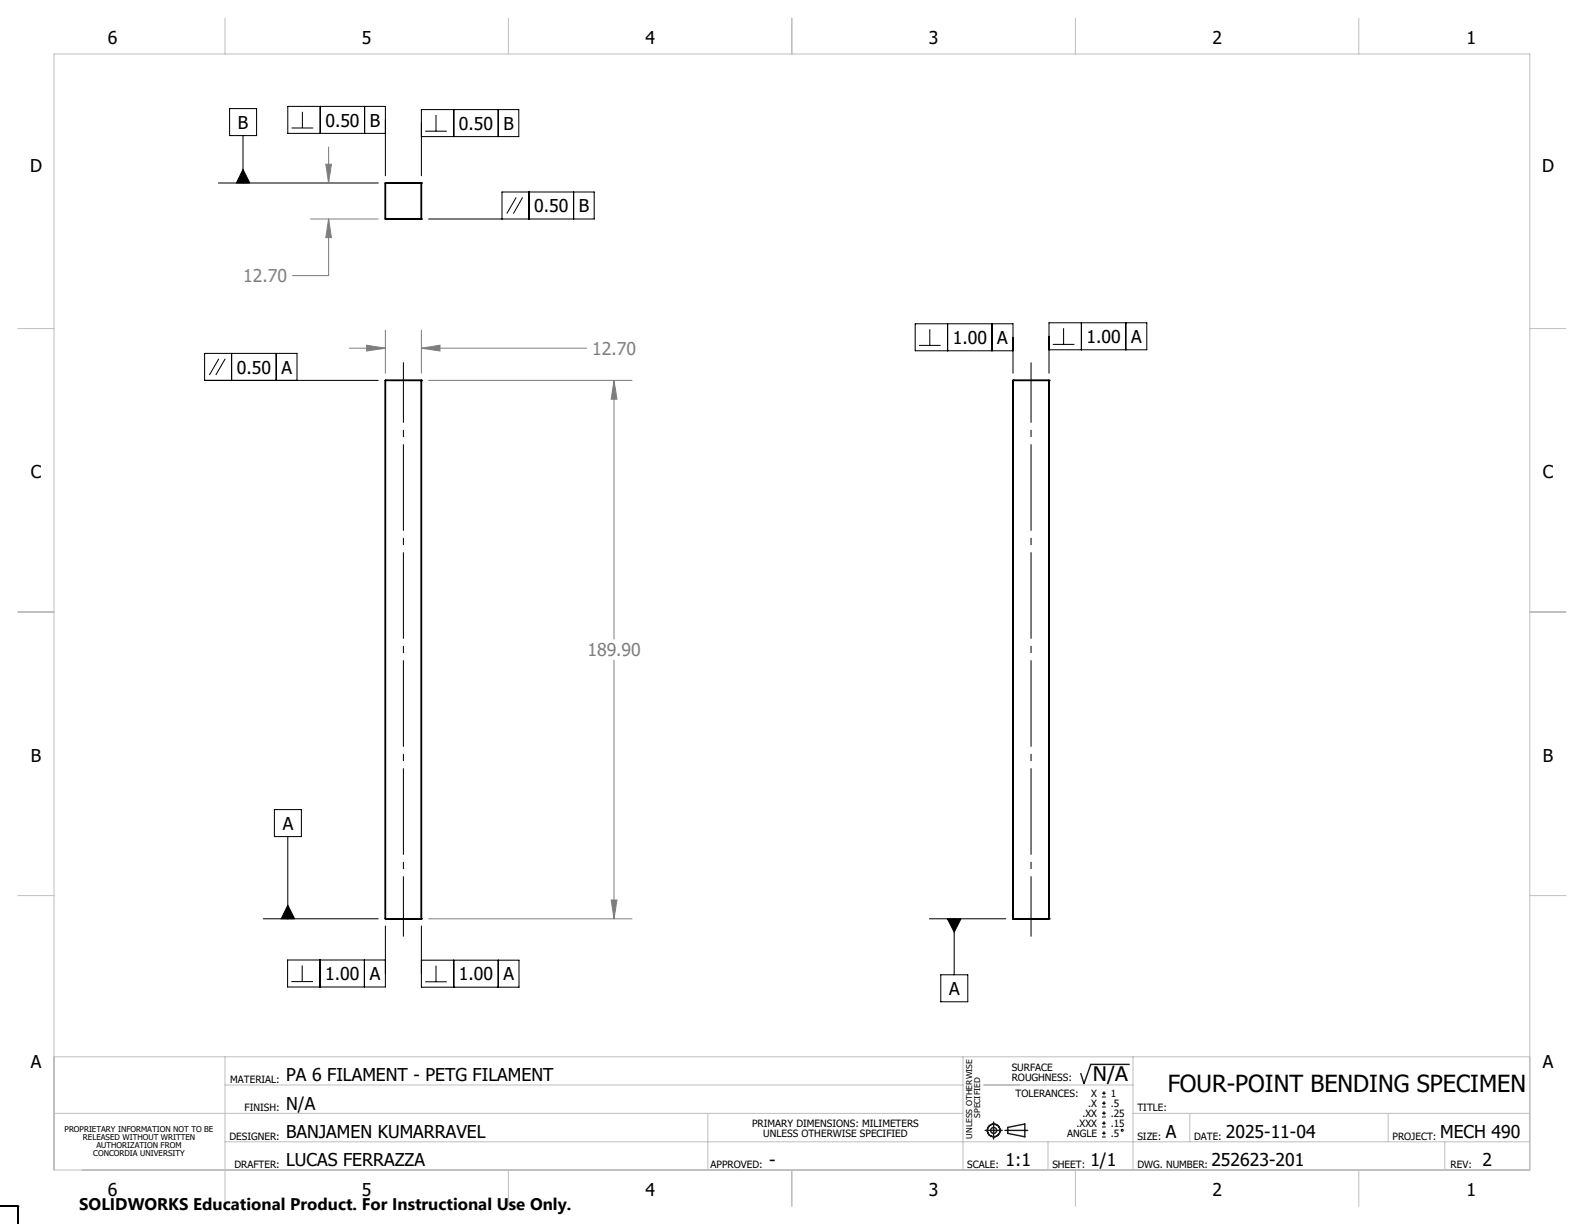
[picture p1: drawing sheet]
<svg xmlns="http://www.w3.org/2000/svg" width="279mm" height="216mm" viewBox="0 0 279 216" stroke-linecap="round" stroke-linejoin="round" font-family="sans-serif">
<g fill="none" stroke="#000" stroke-width=".25">
<path d="M68 32.3h.1M68 38.6h.1M68 32.3v6.3M68 38.6h6.3M68 32.3h6.3M74.3 32.3h.1M74.3 38.6h.1M74.3 32.3v6.3M68 67.1h.1M68 67.1v95M68 67.1h6.3M74.3 67.1h.1"/>
<path d="M74.3 67.1v95M178.7 67.1h.1M178.7 67.1h6.3M178.7 67.1v95M185 67.1h.1M185 67.1v95M68 162.1h.1M68 162.1h6.3M74.3 162.1h.1M178.7 162.1h.1M178.7 162.1h6.3M185 162.1h.1"/>
<path d="M0 212.8h3.1M3.1 212.8h.1M3.1 212.8v3.1"/>
</g>
<g fill="none" stroke="#000" stroke-width=".18">
<path d="M40.5 19.2h4.8v4.7h-4.8zM53.3 19.7v2.9M56.5 18.8v4.7M64.3 18.8v4.7M80 19.3v4.8M87.9 19.3v4.8M38.5 32.3h28.2M42.9 29.9l1.2 2.4h-2.4zM42.9 23.9v8.4M51.4 22.6h3.8M68 23.5h-17.2v-4.7h17.2v12.2M74.3 24.1h17.2v-4.8h-17.2v11.7"/>
<path d="M75 23.1h3.8M75.6 38.6h29.2v-4.7h-16.3v4.7M76.9 20.3v2.8M91.1 34.8l-1.7 2.9M92.2 34.8l-1.6 2.9M93.3 33.9v4.7M101.2 33.9v4.7M164 58.1v2.8M167.1 57.1v4.8M175 57.1v4.8M187.6 57.9v2.8M190.7 56.9v4.8"/>
<path d="M198.6 56.9v4.8M38.6 63.3l-1.7 2.8M39.7 63.3l-1.6 2.8M40.9 62.3v4.8M48.7 62.3v4.8M52.4 67.1v-4.8h-16.3v4.8h30.6M162.1 60.9h3.8M178.7 61.9h-17.3v-4.8h17.3v8.7M185 61.7h17.3v-4.8h-17.3v8.9M185.7 60.7h3.8M48.4 142.8h4.8v4.8h-4.8zM50.8 159.7l1.2 2.4h-2.4z"/>
<path d="M50.8 147.6v14.5M46.4 162.1h20.3M51.4 173.1h3.8M53.3 170.3v2.8M56.4 169.3v4.8M64.3 169.3v4.8M68 163.3v10.8h-17.3v-4.8h17.3M74.3 163.3v10.8h17.2v-4.7h-17.2M75 173.2h3.8M76.9 170.3v2.9M80 169.4v4.7M87.9 169.4v4.7"/>
<path d="M163.9 162.1h13.5M165.9 171.9h4.8v4.8h-4.8zM167.1 162.1h2.4l-1.2 2.3zM168.3 162.1v9.8M194.4 193.5h.7M194.4 192.8h.7M194.4 195.3h.7M194.4 194.6h.7M194.4 197h.7M194.4 196.4h.7M194.4 198.8h.7M194.4 198.1h.7"/>
<path d="M194.4 199.9h.7M194.7 192.5v.7M194.7 194.2v.7M194.7 196v.7M194.7 197.8v.7M194.7 199.5v.7M194.4 200.6h.7"/>
<circle cx="197.9" cy="199.4" r=".17"/>
</g>
<g fill="none" stroke="#808080" stroke-width=".18">
<path d="M54.8 32.3h11.9M54.8 38.6h11.9M57.5 29h1l-.5 3.3zM58 38.6l.5 3.3h-1zM58 38.6v10h-6.4M58 25.9v6.4M68 58.2v7.6M74.3 58.2v7.6M61.6 61.4h6.4M64.7 60.9l3.3 .5-3.3 .5zM74.3 61.4l3.3-.5v1zM74.3 61.4h29.2"/>
<path d="M75.6 67.1h35.9M108.3 67.1l.5 3.3h-1zM108.3 67.1v45.6M108.3 116.5v45.6M107.8 158.8h1l-.5 3.3zM75.6 162.1h35.9"/>
</g>
<g fill="none" stroke="#191924" stroke-width=".25">
<path d="M173.8 199.4h3M175.3 197.9v3M177.3 199.4h4M177.8 198.9l3-.6v2.2l-3-.6zM199.2 187.7h-6.8l-1.2 3.4-.6-1.7"/>
<circle cx="175.3" cy="199.4" r="1.11"/>
<circle cx="175.3" cy="199.4" r=".52"/>
</g>
<path d="M71.2 63.9v101.3M181.9 63.9v101.3" fill="none" stroke="#000" stroke-width=".18" stroke-dasharray="15.2 1.3 1.3 1.3" stroke-dashoffset="4.6" stroke-linecap="butt"/>
<g fill="none" stroke="#c0c0c0" stroke-width=".18">
<path d="M9.5 9.5h260.3v196.9h-260.3zM39.7 3.2v6.3M89.7 3.2v6.3M139.7 3.2v6.4M189.7 3.2v6.3M239.7 3.2v6.3M3.1 58h6.4M269.8 58h6.4M3.1 107.9h6.4M269.8 107.9h6.4M3.1 158h6.4M269.8 158h6.4"/>
<path d="M9.5 186.4h260.3M9.5 196.4h160.4M39.7 186.4v26.4M39.7 191.4h130.2M124.8 196.4v10M169.9 186.4v20M173.5 191.4h26.3M199.8 196.4h70M199.8 186.4v20M209.9 196.4v5M244.9 196.4v5M39.7 201.4h230.1"/>
<path d="M89.7 206.4v6.4M139.7 206.4v6.4M184.9 201.4v5M189.7 206.4v6.4M239.7 206.4v6.4M254.8 201.4v5"/>
</g>
<path d="M50.8 159.7l1.2 2.4h-2.4zM167.1 162.1l1.2 2.3 1.2-2.3zM42.9 29.9l1.2 2.4h-2.4z" fill="#000"/>
<path d="M108.3 67.1l.5 3.3h-1zM107.8 158.8h1l-.5 3.3zM64.7 60.9l3.3 .5-3.3 .5zM74.3 61.4l3.3-.5v1zM57.5 29h1l-.5 3.3zM58 38.6l.5 3.3h-1z" fill="#808080"/>
<text font-size="4.2" x="206" y="192.6">FOUR-POINT BENDING SPECIMEN</text>
<text font-size="3.5" x="192.8" y="190.6">N/A</text>
<g font-size="3.1">
<text x="19" y="7.8">6</text>
<text x="63.9" y="7.8">5</text>
<text x="113.9" y="7.8">4</text>
<text x="163.9" y="7.8">3</text>
<text x="213.8" y="7.8">2</text>
<text x="258.7" y="7.8">1</text>
<text x="42" y="22.7">B</text>
<text x="57.4" y="22.4">0.50</text>
<text x="65.2" y="22.4">B</text>
<text x="81" y="22.9">0.50</text>
<text x="88.8" y="22.9">B</text>
<text x="5.3" y="30.4">D</text>
<text x="272" y="30.4">D</text>
<text x="94.2" y="37.4">0.50</text>
<text x="102.1" y="37.4">B</text>
<text x="41.8" y="65.9">0.50</text>
<text x="49.6" y="65.9">A</text>
<text x="168.1" y="60.7">1.00</text>
<text x="175.9" y="60.7">A</text>
<text x="191.7" y="60.5">1.00</text>
<text x="199.5" y="60.5">A</text>
<text x="5.4" y="84.4">C</text>
<text x="272.1" y="84.4">C</text>
<text x="5.4" y="134.4">B</text>
<text x="272.1" y="134.4">B</text>
<text x="49.9" y="146.4">A</text>
<text x="57.4" y="172.9">1.00</text>
<text x="65.2" y="172.9">A</text>
<text x="81" y="172.9">1.00</text>
<text x="88.8" y="172.9">A</text>
<text x="167.4" y="175.5">A</text>
<text x="5.4" y="188.4">A</text>
<text x="50.5" y="190.7">PA 6 FILAMENT - PETG FILAMENT</text>
<text x="272.1" y="188.4">A</text>
<text x="50.5" y="195.7">N/A</text>
<text x="50.5" y="200.7">BANJAMEN KUMARRAVEL</text>
<text x="205.7" y="200.7">A</text>
<text x="216.2" y="200.7">2025-11-04</text>
<text x="254" y="200.7">MECH 490</text>
<text x="50.5" y="205.7">LUCAS FERRAZZA</text>
<text x="135.7" y="205.7">-</text>
<text x="177.4" y="205.7">1:1</text>
<text x="192.3" y="205.7">1/1</text>
<text x="213.7" y="205.7">252623-201</text>
<text x="261.5" y="205.7">2</text>
<text x="19" y="211">6</text>
<text x="63.9" y="211">5</text>
<text x="113.9" y="211">4</text>
<text x="163.9" y="211">3</text>
<text x="213.8" y="211">2</text>
<text x="258.7" y="211">1</text>
</g>
<g font-size="3.1" fill="#808080">
<text x="42.9" y="49.8">12.70</text>
<text x="104.5" y="62.6">12.70</text>
<text x="103.6" y="115.8">189.90</text>
</g>
<text font-size="3" x="14" y="213.5">SOLIDWORKS Educational Product. For Instructional Use Only.</text>
<g font-size="1.8">
<text x="40.6" y="191">MATERIAL:</text>
<text x="178.5" y="189">SURFACE</text>
<text x="178.5" y="190.8">ROUGHNESS:</text>
<text x="43.1" y="196">FINISH:</text>
<text x="179.1" y="193.5">TOLERANCES:</text>
<text x="190.9" y="197">.XX</text>
<text x="191.9" y="195.3">.X</text>
<text x="192.5" y="193.5">X</text>
<text x="195.9" y="193.5">1</text>
<text x="195.9" y="195.3">.5</text>
<text x="195.9" y="197">.25</text>
<text x="200.6" y="196">TITLE:</text>
<text x="40.5" y="201">DESIGNER:</text>
<text x="132.7" y="198.8">PRIMARY DIMENSIONS: MILIMETERS</text>
<text x="134.6" y="200.5">UNLESS OTHERWISE SPECIFIED</text>
<text x="188.2" y="200.6">ANGLE</text>
<text x="189.9" y="198.8">.XXX</text>
<text x="195.9" y="198.8">.15</text>
<text x="195.9" y="200.6">.5</text>
<text x="200.6" y="201">SIZE:</text>
<text x="210.6" y="201">DATE:</text>
<text x="245.6" y="201">PROJECT:</text>
<text x="41.3" y="206">DRAFTER:</text>
<text x="125.3" y="206">APPROVED:</text>
<text x="170.6" y="206">SCALE:</text>
<text x="185.6" y="206">SHEET:</text>
<text x="200.6" y="206">DWG. NUMBER:</text>
<text x="255.9" y="206">REV:</text>
</g>
<g font-size="1.4">
<text x="172.9" y="197.2" transform="rotate(-90 172.9 197.2)">SPECIFIED</text>
<text x="11.4" y="199.7">PROPRIETARY INFORMATION NOT TO BE</text>
<text x="14.6" y="201.1">RELEASED WITHOUT WRITTEN</text>
<text x="16.5" y="203.9">CONCORDIA UNIVERSITY</text>
<text x="17" y="202.5">AUTHORIZATION FROM</text>
<text x="171.5" y="200.8" transform="rotate(-90 171.5 200.8)">UNLESS OTHERWISE</text>
</g>
</svg>
